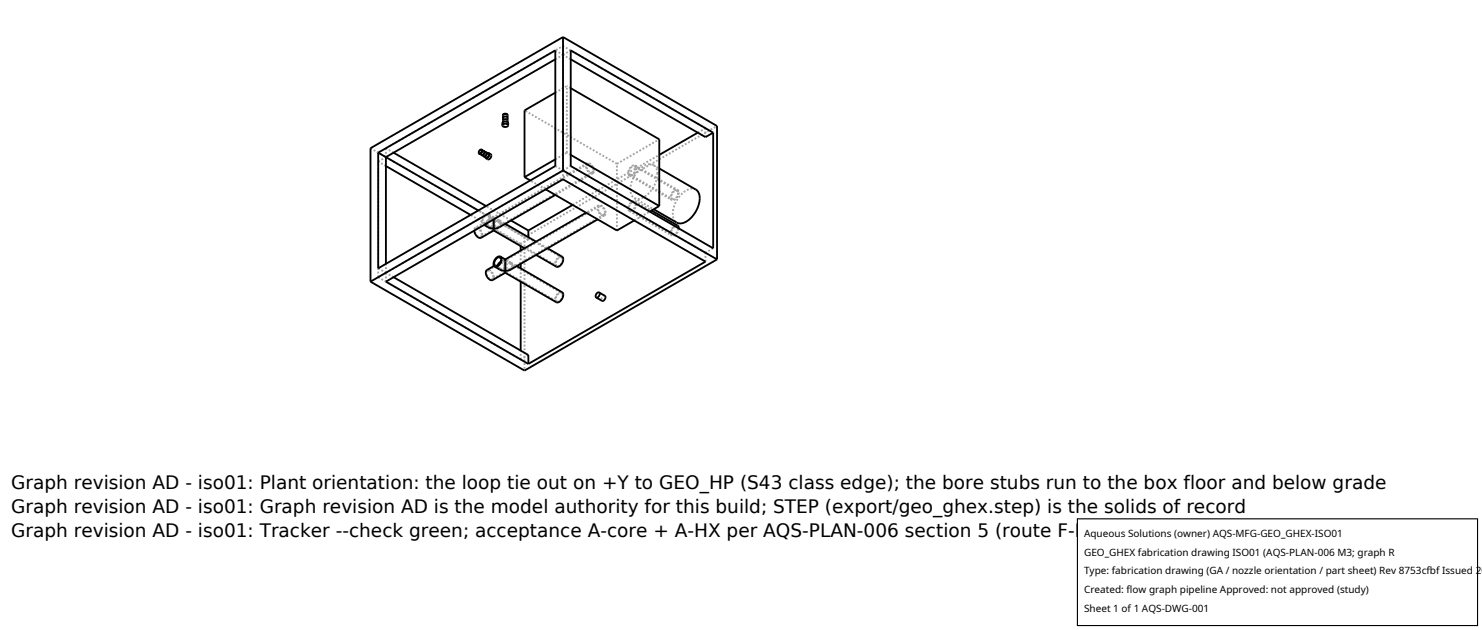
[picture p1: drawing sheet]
<svg xmlns="http://www.w3.org/2000/svg" width="212mm" height="90mm" viewBox="0 0 212 90" stroke-linecap="round" stroke-linejoin="round" font-family="sans-serif">
<g fill="none" stroke="#a0a0a0" stroke-width=".26" stroke-dasharray=".3 .3" stroke-linecap="butt">
<path d="M71.9 17.6l.2-.2 .3 .1M71.9 17.2l.2-.2 .3 .1M71.9 16.8l.1-.1h.4M71.9 16.5l.1-.2h.4M71.9 17.6l-.1-.2M71.9 17.2v-.1M71.9 16.4v.1M72.4 17.5l.1 .1M72.4 17.1l.1 .1M72.4 16.7l.1 .1M72.4 16.3l.1 .2M72.5 17.6l-.3 .2-.3-.2"/>
<path d="M72.5 17.2l-.3 .2-.3-.2M72.5 16.8l-.3 .2-.3-.2M72.5 17.6v-.2M72.5 17.2v-.1M72.5 16.5l-.3 .1-.3-.1M72.5 16.4l-.3 .2-.3-.2M72.5 16.4v.1M72.5 17.2l-.3 .2h-.3l-.1-.2M72.5 16.8l-.3 .2h-.3l-.1-.2M72.5 16.5l-.3 .2-.4-.2M72.6 17.6l-.1 .1-.3 .1h-.3l-.1-.2M79.3 8.5l1.1-.7"/>
<path d="M79.3 7.2l1.1 .6M79.3 13.2l1.7-.9M80.4 6.6v1.2M80.4 7.8l1.1-.6M81.5 8.5l-1.1-.7M81.5 12.6l-.5-.3M99.7 18.9l1.1-.6M100.8 18.3l-20.4-11.7M100.8 19.6v-1.3M52.9 21.2l22 12.7M54 39.6l20.4 11.7M54 39.6v-16.5"/>
<path d="M54 23.1l1.1-.7M54 39.6l1.1-.7M54 38.3l1.1 .6M55.1 23.7l-1.1-.6M55.1 21.2l25.3-14.6M55.1 38.9v-1.2M55.1 38.9l25.3-14.6M55.1 38.9v1.3M55.1 21.2v1.2M56.2 21.8l-1.1-.6M56.2 39.6l-1.1-.7M67.9 32.5l-.2 .4"/>
<path d="M68 32.6l-.2 .4 .2 .5 .3 .3h.4M68.7 33.8l.1-.3M68.7 33.9l.2-.3M68.7 21.4l-.2 .2-.1 .3M68.8 21.4l-.3 .2v.3M68.8 33.5l-.3-.7-.3-.2h-.2M68.9 33.6l-.1-.5-.3-.4-.3-.2h-.3M69 32l.2 .1M69 32l.1 .1M69.1 21.6l-.3 .2-.1 .3M69.1 31.9h.2l.3-.2 .3-.7M69.1 31.9l.6 .4"/>
<path d="M69.1 21.6h-.1l-.2 .2v.3M69.3 32l.1-.3 .3-.2M69.4 21.7l-.3 .2v.4M69.4 21.8l-.3 .1v.4M69.5 32l.3-.4M69.6 31.9l.3-.5 .1-.4M69.6 38.7l-.1 .3 .1 .5 .4 .3 .3 .1M69.6 21.9l-.2 .2-.1 .3M69.7 32.4l-.3-.2-.1-.2M69.7 31.5l.8-.2M69.7 31.5l-1.8 1M69.7 31.6l-.2 .2v.3l.3 .4"/>
<path d="M69.7 32.3l.3 .1 .3-.1 .1-1M69.7 31.6l-1.7 1M69.8 30.7l-.4 .1-.3 .3-.2 .5 .2 .3M69.8 30.7l.6 .4M69.8 22l-.3 .1v.4M69.8 30.6h-.4l-.4 .5-.2 .5 .2 .4M69.8 30.6l.7 .4M69.8 32.4l-.3-.4M69.8 31.6l.7-.2M69.8 32.4l.7 .4M69.8 32.5l.6 .3M69.8 31.4l-.4 .5 .1 .2 .2 .2"/>
<path d="M69.9 31l-.1-.3M70 31l-.2-.4M70.1 22h-.2l-.2 .3-.1 .3 .1 .1M70.3 39.9l.1-.4M70.4 31.1l-.6 .3M70.4 40l.1-.4M70.4 32.8v-.2M70.4 32.8l-1.7 1M70.4 32.6l-.1-.9-.3-.2-.3 .1M70.4 31.3v-.2M70.4 39.5l-.2-.6-.3-.2h-.3M70.5 32.6v.3"/>
<path d="M70.5 31.3v1.3M70.5 31.3l.8 .2M70.5 31.3v-.3M70.5 31v.3M70.5 31.4l.7 .2M70.5 31.4v1.1M70.5 32.6v.2M70.5 32.8v-.2M70.5 32.5v-1.1M70.5 31.4v-.2M70.5 31.2v.2M70.5 32.5l-.7-.1"/>
<path d="M70.5 31.2l.7 .4M70.5 31.2l-.7 .4M70.5 39.6l-.1-.4-.2-.4-.4-.3-.2 .1M70.6 31.1h.1M70.6 32.8h.1M70.6 32.8l8.9 5.2M70.7 31.1l.5 .3M70.7 32.8l.5-.3M70.7 38l.6 .3M71 38l.1-.3 .2-.2M71.1 37.9v.2l.2 .2M71.2 31.4l.3 .2 .1 .3"/>
<path d="M71.2 32.5l.3-.2 .1-.3M71.2 32.5l-.5 .3M71.2 38l.3-.4M71.2 32.4l-.7 .1M71.2 31.6l.3 .4M71.2 32.4l-.7 .4M71.3 32.3l-.4 .1-.2-.2-.1-1.1M71.3 31.6l-.3-.1-.3 .2-.1 1.1M71.3 31.6l8.9 5.2M71.3 31.5l.3 .2 .1 .3M71.3 31.5l.9 .5M71.3 38.5l-.2-.2-.1-.3"/>
<path d="M71.3 37.5l.9-.2M71.3 37.5l-.8 .5M71.3 37.7l-.1 .2-.1 .2 .4 .5M71.3 38.3l.4 .1 .2-.1 .2-.9M71.3 37.7l-1.7 1M71.4 36.8l.6 .3M71.5 38.4l-.3-.4M71.5 37.6l.7-.2M71.5 38.4l.7 .4M71.5 32l-.3 .4M71.5 38.6l.5 .3M71.6 31.9l-.3 .4"/>
<path d="M71.6 32l-.3-.4M71.7 32l-.1 .2-.3 .2M72 37.1l-.5 .3M72 38.9l.1-.3M72 38.9l-1.7 1M72.1 38.6l-.2-.9-.2-.1-.4 .1M72.1 37.4l-.1-.3M72.2 38.7v.2M72.2 37.3v1.4M72.2 37.3l.8 .2M72.2 37.2v.1M72.2 37.4l.7 .2"/>
<path d="M72.2 37.4v1.2M72.2 38.7v.1M72.2 38.8v-.1M72.2 38.6v-1.2M72.2 37.4v-.2M72.2 37.2v.2M72.2 38.6l-.7-.2M72.2 37.2l.7 .4M72.2 37.2l-.7 .4M72.3 38.9l7.2 4.1M72.3 37.1l.5 .3M72.3 38.9l.5-.3"/>
<path d="M72.8 37.4l.3 .3 .1 .2M72.8 38.6l.3-.3 .1-.2M72.8 38.6l-.5 .3M72.9 38.4l-.7 .2M72.9 37.6l.2 .4M72.9 38.4l-.7 .4M73 38.3l-.4 .1-.2-.1-.1-1.2M73 37.7l-.4-.1-.2 .1-.1 1.2M73 37.7l7.2 4.1M73 31.5l-3.6-2.1M73 37.5l.2 .2 .1 .3M73 37.5l.8 .5"/>
<path d="M73.1 38l-.2 .4M73.2 37.9l-.2 .4M73.2 38.1l-.2-.4M73.3 38l-.1 .3-.2 .2M74.4 34.8l-7.2-4.1M74.4 37.7v-1.9M74.4 35.1v-.3M74.9 33.9v19M74.9 33.9l27.5-15.9M74.9 35.5l1.7 .9M75.5 34.2l-7.2-4.1M75.5 34.2l-1.1 .6"/>
<path d="M75.5 34.2v-.3M76.6 34.5l1.6 1M77.9 27l-2.2-1.2M79.3 23.7l1.1 .6M79.3 22.8l1.7-1M79.5 38.1l-.2-.4 .2-.6 .4-.4 .4-.1M79.5 38l-.1-.4 .1-.5 .4-.3h.3M80.2 36.8l.1 .3M80.3 37.1l-.2 .7-.3 .2h-.3M80.4 24.3v1.3M80.4 24.3v-16.5M80.4 24.3l1.1-.6"/>
<path d="M81 21.8v-9.5M81.5 22.1l-.5-.3M81.8 29.3l12.4-7.2M83.9 23.3l-.2 .3 .1 .6 .4 .5h.5M83.9 23.3l-13.4 7.7M83.9 23.4l-.1 .4 .1 .4 .4 .4h.3M83.9 23.4l-13.3 7.7M84.6 24.6l.1-.3M84.6 24.6l-13.3 7.7M84.7 24.7l.1-.3M84.7 24.7l-5.4 3.1M84.7 24.3v-.4l-.3-.3-.2-.2h-.3"/>
<path d="M84.8 24.4v-.5l-.3-.4-.4-.2h-.2M85.5 29.3l-.2 .5 .2 .5 .4 .4 .4 .1M85.5 29.3l-1.8 1.1M85.6 29.5l-.2 .3 .2 .5 .3 .3 .4 .1M85.6 29.5l-13.3 7.6M86.3 30.7l.1-.4M86.3 30.7l-13.3 7.6M86.3 30.8l.2-.4M86.3 30.8l-.9 .5M86.4 30.3l-.3-.7-.3-.1h-.2M86.5 30.4l-.1-.4-.3-.4-.3-.3h-.3M88.1 32.9v-9.5"/>
<path d="M88.1 23.4l6.1-3.5M88.1 23.4l-13.2-7.6M89.9 30.1l-.2-.3 .2-.6 .4-.5h.4M89.9 25.1l-.2-.4 .2-.6 .4-.4 .4-.1M89.9 30.1l6 3.5M89.9 25.1l6 3.4M90 30l-.2-.3 .2-.5 .3-.3 .4-.1M90 24.9l-.2-.3 .2-.4 .3-.4 .4-.1M90 30l6 3.5M90 24.9l6 3.5M90.6 31.5l2.2-1.3M90.6 28.3l.5 .1 .5-.1 .5-.3 .6-.5 .9-1.3 .2-.7 .1-.7"/>
<path d="M90.6 28.3l2.8 1.6M90.7 28.8l.1 .3M90.7 23.7l.1 .4M90.7 28.8l6 3.5M90.7 23.7l6 3.5M90.7 28.7l.2 .4M90.7 23.6l.2 .4M90.7 28.7l2.4 1.4M90.7 23.6l6.1 3.5M90.8 29.1l-.3 .7-.3 .2h-.2M90.8 24.1l-.3 .7-.3 .1h-.2M90.9 29.1l-.1 .4-.2 .4-.4 .3-.3-.1"/>
<path d="M90.9 24l-.1 .4-.3 .5-.3 .2h-.3M93.3 23.6l-.6-.1-.7 .2-.7 .6-.7 .8-.4 .9-.2 1 .2 .8 .4 .5M93.3 23.6l.9 .5M93.9 24.8l-.2-.8-.4-.4M95.9 33.6l-.1-.4 .2-.5 .4-.5h.4M95.9 28.5l-.1-.4 .2-.5 .4-.4 .4-.1M96 33.5l-.1-.3 .1-.5 .3-.3 .4-.1M96 28.4l-.1-.3 .1-.5 .4-.3 .3-.1M96.7 32.3l.1 .3M96.7 27.2l.1 .4M96.8 27.1l.1 .4M96.8 32.6l-.3 .7-.2 .2h-.3"/>
<path d="M96.8 27.6l-.1 .3-.2 .4-.3 .1h-.2M96.9 32.6l-.1 .4-.2 .4-.4 .2h-.3M96.9 27.5l-.1 .4-.2 .4-.4 .3-.3-.1M99.4 27.1l-.6-.2-.7 .3-.8 .6-.6 .8-.4 .9-.2 1 .1 .8 .5 .5M100.8 37.4v-1.3M100.8 36.1l-20.4-11.8M101.9 35.5l-1.1 .6M74.4 51.3v-1.2M74.4 40.2v-1.9M75.5 50.7l-1.1 .6M79.5 43.2l-.2-.4 .2-.6 .4-.4 .4-.1M79.5 43l-.1-.3 .1-.5 .4-.3 .3-.1"/>
<path d="M80.2 41.8l.1 .4M80.3 42.2l-.3 .7-.2 .1h-.3M86.4 42.2l-.2 .1-.2 .2-.1 .2 .1 .3"/>
</g>
<g fill="none" stroke="#000" stroke-width=".26">
<path d="M71.8 17.9l.1-.2h.3h.3l.1 .2M71.8 17.9l.1 .2h.2h.4l.1-.2M71.8 17.9v-.4l.3-.2 .4 .2 .1 .4M71.8 17.4l.1-.3 .3-.1 .3 .1v.3M71.9 17.1l-.1-.3 .4-.2 .3 .2v.3M71.9 16.8l-.1-.4 .4-.1 .3 .1v.4M71.9 16.4l.2-.2 .4 .2M79.3 8.5l-24.2 13.9v15.3M79.3 13.2l-4.4 2.6v9.5M80.4 5.3l-27.5 15.9v19M80.4 5.3l22 12.7v19M80.4 5.3v19"/>
<path d="M81.5 8.5l19.3 11.1 1.1-.7M81.5 7.2l20.4 11.7v16.6l-20.4-11.8zM81.5 12.6l12.7 7.3v9.5M99.7 18.9l-5.5 3.2M54 21.8l25.3-14.6v16.5l-25.3 14.6zM54 21.8l14.3 8.3M55.1 23.7l12.1 7M56.2 21.8l13.2 7.6M56.2 39.6l19.3 11.1v1.3M68.4 21.9l.1 .1M68.5 22l.3 .1M68.7 21.4h.1"/>
<path d="M68.7 21.4l.2 .1-.1 .3-.2 .1h-.2M68.7 21.4v.3l-.3 .2M68.7 21.4l-.3 .2v.3M68.7 22.1l.1 .1M68.8 21.4l.4 .3-.1 .3-.3 .1M68.8 21.4v.4l-.3 .2M69.1 21.6h.1M69.1 21.6l.7 .4v.3l-.3 .2-.7-.3M69.1 21.6v.4l-.3 .2M69.3 22.4l.1 .2M69.4 21.7l.1 .2M69.4 21.8l.1 .1"/>
<path d="M69.5 21.9l-.1 .3-.3 .1M69.5 21.9l-.2 .4h-.2M69.6 31.9l-.4 .2M69.8 21.9l.3 .2v.4l-.3 .3-.4-.2M69.8 21.9l.1 .1-.1 .3-.2 .3h-.2M69.8 21.9h-.2M70.5 32.9l-1.9 1.1-.3-.1-.3-.2-.3-.8M70.5 31.3v1.6M70.5 32.9l4.4 2.6M70.5 38l-1 .6-.1 .1 .1 .7 .4 .5 .5 .1 1.8-1.1M70.9 36.9l.5-.2 .1 .2v.2l-.2 .6-.5 .3-.2-.1v-.3zM71.5 37.4l-.4 .5"/>
<path d="M71.5 36.6l.1 .4-.1 .6-.4 .4-.4 .1M71.5 36.6l-.4 .1-.4 .4-.2 .6 .2 .4M71.5 36.6l.7 .4M72.2 37v1.9M72.2 32l4.4 2.5M73 31.5l2.5 1.4M73.8 38l6.5 3.7 .1 .5-.2 .6-.4 .3-.3 .1-7.3-4.3M74.4 35.1v.7M74.4 37.7v.6M74.9 25.3l.8 .5M75.5 32.9v1M77.9 27l10.2 5.9 2.5-1.4"/>
<path d="M78.2 35.5l2.2 1.2v.3v.4l-.5 .6-.4 .1-2.9-1.7M79.3 27.8l-8.1 4.7-.6 .1h-.5l-1-.5M79.3 22.8l-4.4 2.5M80.4 24.3l-27.5 15.9M80.4 24.3l22 12.7M81.5 22.1l12.7 7.3M81.8 29.3l-6.3 3.6M83.7 30.4l-11.5 6.6M85.4 31.3l-12.5 7.2-.5 .2-.6-.1-1.1-.5M93.1 30.1l3.7 2.1 .1 .4M94.2 24.1l5.3 3 .4 .7v.9l-.3 1.1-.6 1-.8 .7-.8 .4-.7-.1-3.3-1.9M94.2 29.4l-1.4 .8"/>
<path d="M102.4 37l-27.5 15.9-22-12.7M55.1 40.2l25.3-14.6 20.4 11.8-25.3 14.6zM74.4 40.2v9.9M85.6 41.8l.8 .5v.4l-.4 .3-.8-.5M85.6 41.8l.1 .1-.1 .3-.2 .3h-.2M85.6 41.8h-.2l-.2 .2-.1 .3 .1 .2"/>
</g>
<path d="M153.9 74.1h57.1v15.2h-57.1z" fill="#fff" stroke="#000" stroke-width=".16"/>
<g font-size="2.6">
<text x="1.6" y="69.8">Graph revision AD - iso01: Plant orientation: the loop tie out on +Y to GEO_HP (S43 class edge); the bore stubs run to the box floor and below grade</text>
<text x="1.6" y="73.3">Graph revision AD - iso01: Graph revision AD is the model authority for this build; STEP (export/geo_ghex.step) is the solids of record</text>
<text x="1.6" y="76.7">Graph revision AD - iso01: Tracker --check green; acceptance A-core + A-HX per AQS-PLAN-006 section 5 (route F-HX)</text>
</g>
<g font-size="1.4">
<text x="154.8" y="76.6">Aqueous Solutions (owner) AQS-MFG-GEO_GHEX-ISO01</text>
<text x="154.8" y="79.3">GEO_GHEX fabrication drawing ISO01 (AQS-PLAN-006 M3; graph R</text>
<text x="154.8" y="82">Type: fabrication drawing (GA / nozzle orientation / part sheet) Rev 8753cfbf Issued 20</text>
<text x="154.8" y="84.7">Created: flow graph pipeline Approved: not approved (study)</text>
<text x="154.8" y="87.4">Sheet 1 of 1 AQS-DWG-001</text>
</g>
</svg>
